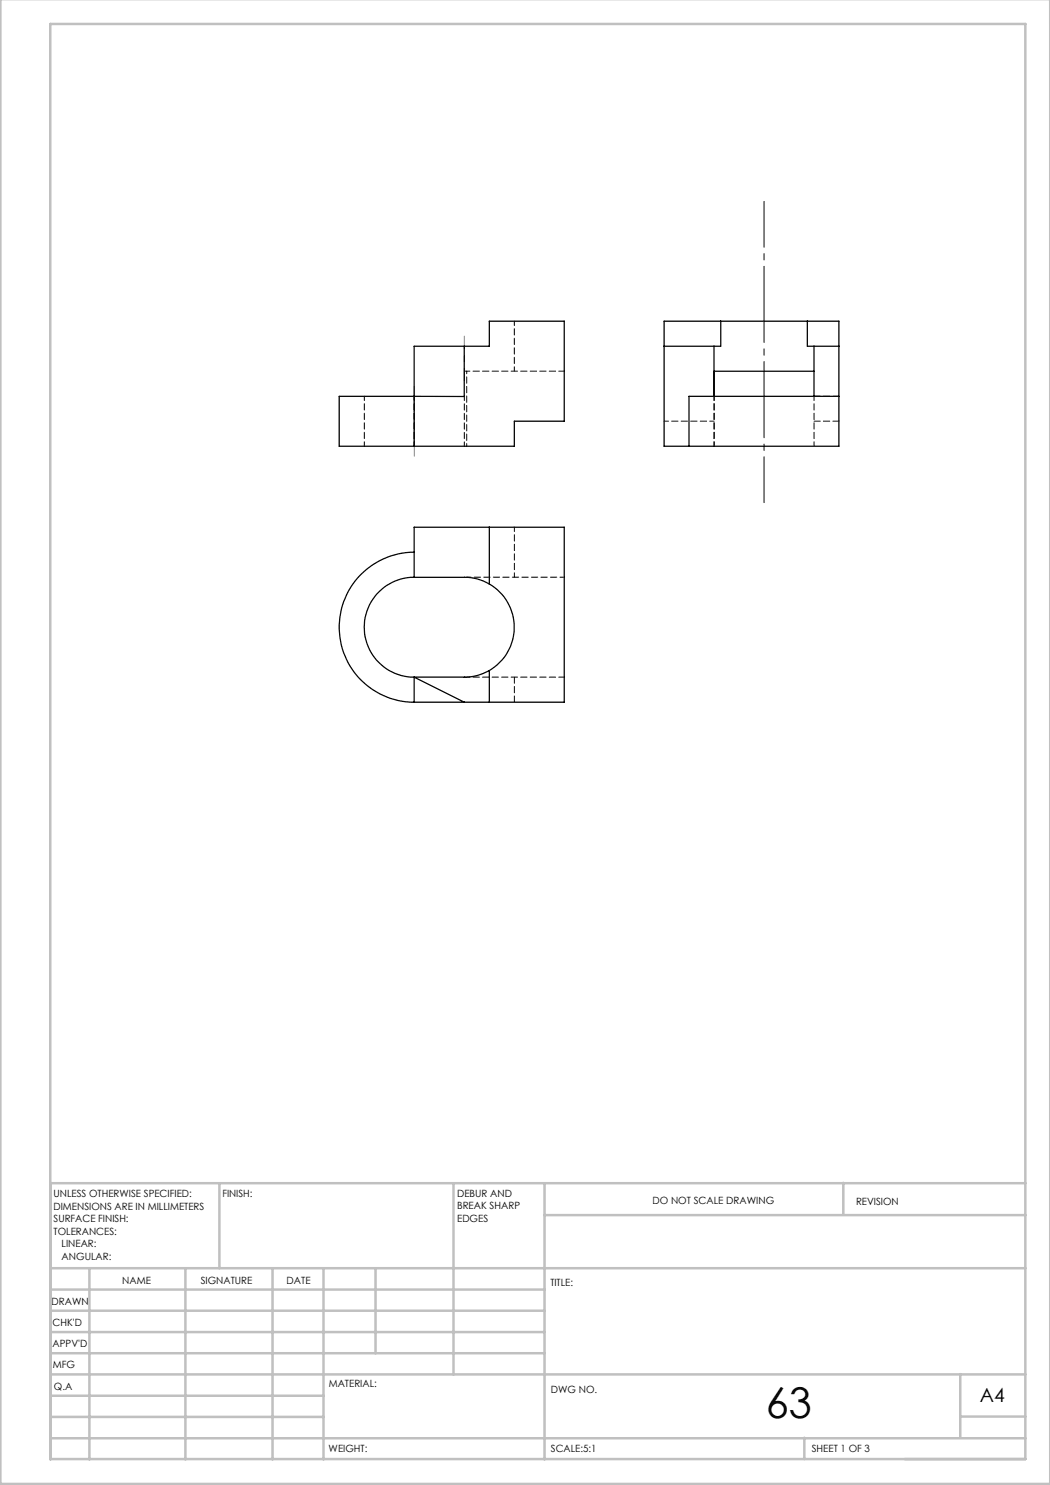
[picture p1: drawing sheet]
<svg xmlns="http://www.w3.org/2000/svg" width="210mm" height="297mm" viewBox="0 0 210 297" stroke-linecap="round" stroke-linejoin="round" font-family="sans-serif">
<path d="M152.8 40.3v60.2" fill="none" stroke="#000" stroke-width=".2" stroke-dasharray="15.2 1.3 1.3 1.3" stroke-dashoffset="6.1"/>
<path d="M82.9 77.2v14" fill="none" stroke="#808080" stroke-width=".2" stroke-dasharray="15.2 1.3 1.3 1.3" stroke-dashoffset="10.1"/>
<path d="M92.9 67.2v9" fill="none" stroke="#808080" stroke-width=".2" stroke-dasharray="15.2 1.3 1.3 1.3" stroke-dashoffset="12.6"/>
<g fill="none" stroke="#c0c0c0" stroke-width=".5">
<path d="M.1 -.1v296.9h209.9v-296.9M10.1 4.8h195v287h-195zM43.9 236.6v17M90.7 236.6v38.3M108.9 236.6v55.3M168.7 236.6v6.3M205.1 236.6h-195v55.3M10.1 253.6h195M10.1 257.9h98.8M17.9 253.6v38.3M37.1 253.6v38.3M54.5 253.6v38.3"/>
<path d="M64.7 253.6v38.3M75.1 253.6v17M108.9 243h96.2M10.1 270.6h98.8M10.1 266.4h98.8M10.1 262.1h98.8M10.1 279.1h54.6M10.1 274.9h195M192.1 274.8v12.7M10.1 287.7h195M10.1 283.4h54.6M160.9 287.5v4.3"/>
<path d="M192.1 283.3h13"/>
</g>
<g fill="none" stroke="#000" stroke-width=".25">
<path d="M82.8 69.2h15.1v-5h15v20h-10v5h-20.1zM92.9 69.2v10.1h-25.1v9.9h15M132.8 69.2h10M142.8 74.3h20M142.8 69.2v10.1M144.1 64.2h17.4M144.1 64.2v5h-1.3M144.1 64.2h-11.3v25h5M161.5 64.2h6.3v25h-30M161.5 64.2v5h1.3M162.8 69.2h5M162.8 69.2v10.1"/>
<path d="M167.8 79.3h-30v9.9M82.8 115.5h10.1a9.5 9.5 0 0 1 5 1.3M82.8 115.5a10 10 0 0 0-10 9.9 10 10 0 0 0 10 10M82.8 110.5a15 15 0 0 0-15 14.9 15 15 0 0 0 15 15M82.8 115.5v-10.1h30.1v35h-30.1M97.9 116.8a10 10 0 0 1 0 17.3M97.9 105.4v11.4M82.8 135.4v5M82.8 135.4l10.1 5M97.9 134.1a10 10 0 0 1-5 1.3h-10.1M97.9 134.1v6.3"/>
</g>
<path d="M72.9 79.2v10M82.9 79.2v10M92.9 79.3v9.9M102.9 74.2v-10M142.8 79.2v10M162.8 79.2v10M142.8 84.2h-10M93.3 115.4h19.6M102.9 115.4v-10" fill="none" stroke="#000" stroke-width=".2" stroke-dasharray="1.3 .6" stroke-dashoffset=".4"/>
<path d="M93.3 74.2v15" fill="none" stroke="#000" stroke-width=".2" stroke-dasharray="1.3 .6" stroke-dashoffset=".8"/>
<path d="M112.9 74.2h-20M112.9 135.4h-20" fill="none" stroke="#000" stroke-width=".2" stroke-dasharray="1.3 .6" stroke-dashoffset=".2"/>
<path d="M162.8 79.2l5 .1M167.8 84.2h-5M102.9 140.4v-5" fill="none" stroke="#000" stroke-width=".2" stroke-dasharray="1.3 .6"/>
<text font-size="8.5" x="153.2" y="283.5">63</text>
<text font-size="3.9" x="196" y="280.4">A4</text>
<g font-size="2">
<text x="10.7" y="239.5">UNLESS OTHERWISE SPECIFIED:</text>
<text x="44.5" y="239.5">FINISH:</text>
<text x="91.4" y="239.4">DEBUR AND</text>
<text x="10.7" y="242">DIMENSIONS ARE IN MILLIMETERS</text>
<text x="10.7" y="244.5">SURFACE FINISH:</text>
<text x="91.4" y="241.9">BREAK SHARP</text>
<text x="91.4" y="244.4">EDGES</text>
<text x="130.5" y="240.8">DO NOT SCALE DRAWING</text>
<text x="171.2" y="241">REVISION</text>
<text x="10.7" y="247">TOLERANCES:</text>
<text x="12.3" y="249.5">LINEAR:</text>
<text x="12.3" y="252">ANGULAR:</text>
<text x="24.4" y="256.9">NAME</text>
<text x="40.1" y="256.8">SIGNATURE</text>
<text x="57.3" y="256.8">DATE</text>
<text x="110.1" y="257.1">TITLE:</text>
<text x="10.3" y="260.9">DRAWN</text>
<text x="10.5" y="269.3">APPV'D</text>
<text x="10.5" y="265.2">CHK'D</text>
<text x="10.6" y="273.6">MFG</text>
<text x="10.8" y="278">Q.A</text>
<text x="65.8" y="277.4">MATERIAL:</text>
<text x="110.2" y="278.5">DWG NO.</text>
<text x="65.7" y="290.4">WEIGHT:</text>
<text x="110.2" y="290.5">SCALE:5:1</text>
<text x="162.4" y="290.4">SHEET 1 OF 3</text>
</g>
</svg>
